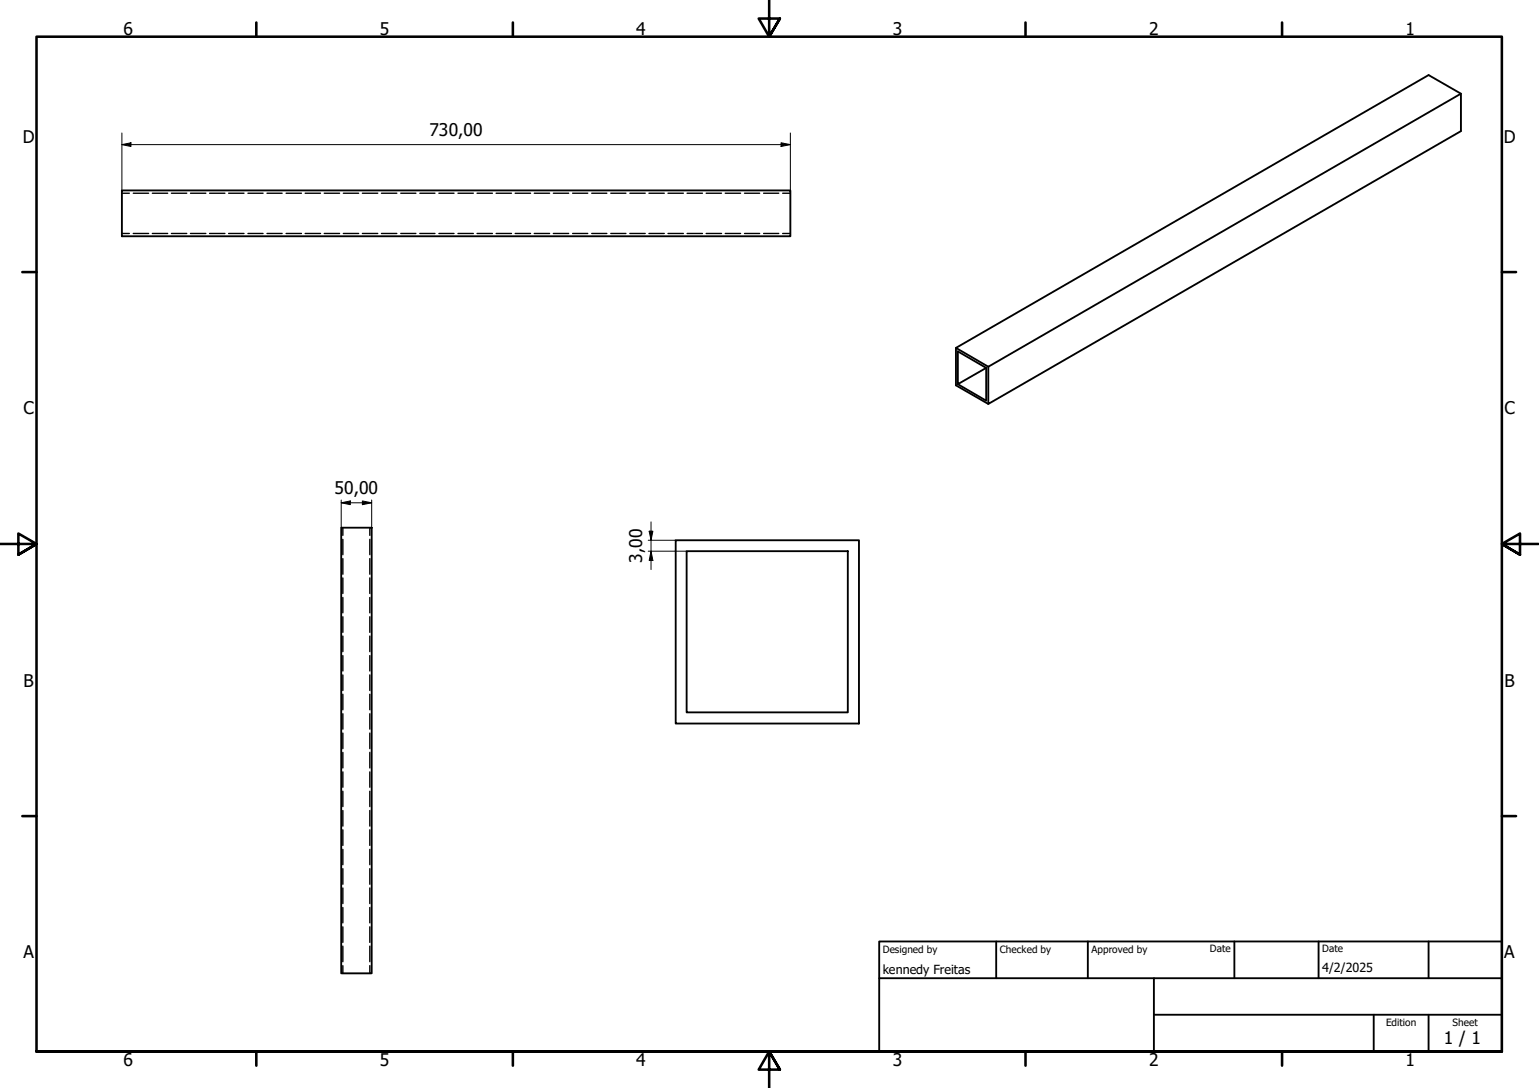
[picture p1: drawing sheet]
<svg xmlns="http://www.w3.org/2000/svg" width="420mm" height="297mm" viewBox="0 0 420 297" stroke-linecap="round" stroke-linejoin="round" font-family="sans-serif">
<!-- layer: Visible (ISO) -->
<path d="M398.8 25.6l-129 74.5-8.8-5.1M33.3 52h182.5v12.5h-182.5zM269.2 100.4l-7.7 4.5v-9l7.7 4.5v9l-7.7-4.5M269.8 100.1v10.2l129-74.5v-10.2l-8.8-5.1-129 74.5v10.2l8.8 5.1M93.2 144.1h8.3v121.6h-8.3zM184.5 147.5h50v50h-50zM187.5 150.5h44v44h-44z" fill="none" stroke="#000" stroke-width=".51"/>
<!-- layer: Hidden (ISO) -->
<g fill="none" stroke="#000" stroke-width=".38">
<path d="M33.3 52.8h2M36.4 52.8h4.2M41.6 52.8h4.2M46.8 52.8h4.2M52 52.8h4.2M57.2 52.8h4.2M62.4 52.8h4.2M67.7 52.8h4.1M72.9 52.8h4.1M78.1 52.8h4.2M83.3 52.8h4.2M88.5 52.8h4.2"/>
<path d="M93.7 52.8h4.2M98.9 52.8h4.2M104.1 52.8h4.2M109.4 52.8h4.1M114.6 52.8h4.1M119.8 52.8h4.2M125 52.8h4.2M130.2 52.8h4.2M135.4 52.8h4.2M140.7 52.8h4.1M145.9 52.8h4.2M151.1 52.8h4.2"/>
<path d="M156.3 52.8h4.2M161.5 52.8h4.2M166.8 52.8h4.1M172 52.8h4.1M177.2 52.8h4.2M182.4 52.8h4.2M187.6 52.8h4.2M192.8 52.8h4.2M198 52.8h4.2M203.3 52.8h4.1M208.5 52.8h4.1M213.7 52.8h2.1"/>
<path d="M33.3 63.7h2M36.4 63.7h4.2M41.6 63.7h4.2M46.8 63.7h4.2M52 63.7h4.2M57.2 63.7h4.2M62.4 63.7h4.2M67.7 63.7h4.1M72.9 63.7h4.1M78.1 63.7h4.2M83.3 63.7h4.2M88.5 63.7h4.2"/>
<path d="M93.7 63.7h4.2M98.9 63.7h4.2M104.1 63.7h4.2M109.4 63.7h4.1M114.6 63.7h4.1M119.8 63.7h4.2M125 63.7h4.2M130.2 63.7h4.2M135.4 63.7h4.2M140.7 63.7h4.1M145.9 63.7h4.2M151.1 63.7h4.2"/>
<path d="M156.3 63.7h4.2M161.5 63.7h4.2M166.8 63.7h4.1M172 63.7h4.1M177.2 63.7h4.2M182.4 63.7h4.2M187.6 63.7h4.2M192.8 63.7h4.2M198 63.7h4.2M203.3 63.7h4.1M208.5 63.7h4.1M213.7 63.7h2.1"/>
<path d="M93.6 144.1v2.1M93.6 147.2v4.2M93.6 152.5v4.3M93.6 157.8v4.2M101 144.1v2.1M101 147.2v4.2M101 152.5v4.3M101 157.8v4.2M93.6 163.1v4.2M93.6 168.4v4.2M93.6 173.7v4.2M93.6 179v4.2"/>
<path d="M101 163.1v4.2M101 168.4v4.2M101 173.7v4.2M101 179v4.2M93.6 184.3v4.2M93.6 189.5v4.3M93.6 194.9v4.2M101 184.3v4.2M101 189.5v4.3M101 194.9v4.2M93.6 200.1v4.3M93.6 205.4v4.3"/>
<path d="M93.6 210.7v4.2M93.6 216v4.2M101 200.1v4.3M101 205.4v4.3M101 210.7v4.2M101 216v4.2M93.6 221.3v4.2M93.6 226.6v4.2M93.6 231.9v4.2M93.6 237.2v4.2M101 221.3v4.2M101 226.6v4.2"/>
<path d="M101 231.9v4.2M101 237.2v4.2M93.6 242.4v4.3M93.6 247.8v4.2M93.6 253v4.3M93.6 258.3v4.3M101 242.4v4.3M101 247.8v4.2M101 253v4.3M101 258.3v4.3M93.6 263.6v2.1M101 263.6v2.1"/>
</g>
<!-- layer: Border (ISO) -->
<g fill="none" stroke="#000" stroke-width=".7">
<path d="M70 6.1v3.9M140 6.1v3.9M210 0v10l-2.9-4.9h5.8l-2.9 4.9 2.9-4.9M280 6.1v3.9M350 6.1v3.9M6.1 74.3h3.9M410 74.3h3.9M0 148.5h10l-5-2.8v5.7l5-2.9-5 2.9M420 148.5h-10l5-2.8v5.7l-5-2.9 5 2.9M6.1 222.8h3.9M410 222.8h3.9M10 287.1v-277.1h400v277.1h-400h400"/>
<path d="M70 287.1v3.8M140 287.1v3.8M212.9 292l-2.9-4.9 2.9 4.9h-5.8l2.9-4.9v9.9M280 287.1v3.8M350 287.1v3.8"/>
</g>
<!-- layer: Title (ISO) -->
<path d="M240 257h170v30.1h-170zM272 257v10.1M297 257v10.1M337 257v10.1M360 257v10.1M390 257v10.1M240 267.1h170M315 277h95M315 267.1v20M375 277v10.1M390 277v10.1" fill="none" stroke="#000" stroke-width=".51"/>
<!-- layer: Dimension (ISO) -->
<g fill="none" stroke="#000" stroke-width=".27">
<path d="M33.3 39.5l2.5-.5v1zM33.3 39.5h182.5M33.3 36.3v15.7M213.2 39l2.6 .5-2.6 .5zM215.8 36.3v15.7M93.2 137.3l2.4-.5v1zM93.2 137.3h8.3M93.2 136.5v7.6M98.9 136.8l2.6 .5-2.6 .5zM101.5 136.5v7.6M177 147.5h7.5M177 150.5h10.5"/>
<path d="M177.2 145h1l-.5 2.5zM177.7 150.5l.5 2.5h-1zM177.7 142.5v13"/>
</g>
<path d="M33.3 39.5l2.5-.5v1zM213.2 39l2.6 .5-2.6 .5zM93.2 137.3l2.4-.5v1zM98.9 136.8l2.6 .5-2.6 .5zM177.2 145h1l-.5 2.5zM177.7 150.5l.5 2.5h-1z" fill="#000"/>
<g font-size="4.8">
<text x="33.7" y="9.6">6</text>
<text x="103.7" y="9.6">5</text>
<text x="173.7" y="9.6">4</text>
<text x="243.7" y="9.6">3</text>
<text x="313.7" y="9.6">2</text>
<text x="383.7" y="9.6">1</text>
<text x="6.2" y="38.9">D</text>
<text x="117.2" y="37.1">730,00</text>
<text x="410.5" y="38.9">D</text>
<text x="6.4" y="113.1">C</text>
<text x="410.7" y="113.1">C</text>
<text x="91.3" y="134.9">50,00</text>
<text x="175.3" y="153.7" transform="rotate(-90 175.3 153.7)">3,00</text>
<text x="6.4" y="187.4">B</text>
<text x="410.7" y="187.4">B</text>
<text x="6.4" y="261.7">A</text>
<text x="410.7" y="261.7">A</text>
<text x="394.2" y="285">1 / 1</text>
<text x="33.7" y="290.9">6</text>
<text x="103.7" y="290.9">5</text>
<text x="173.7" y="290.9">4</text>
<text x="243.7" y="290.9">3</text>
<text x="313.7" y="290.9">2</text>
<text x="383.7" y="290.9">1</text>
</g>
<g font-size="3.4">
<text x="241" y="266">kennedy Freitas</text>
<text x="361" y="265.5">4/2/2025</text>
</g>
<g font-size="2.7">
<text x="241" y="260.1">Designed by</text>
<text x="273" y="260.1">Checked by</text>
<text x="298" y="260.1">Approved by</text>
<text x="330.3" y="260">Date</text>
<text x="361" y="260">Date</text>
<text x="378.4" y="280.1">Edition</text>
<text x="396.6" y="280.1">Sheet</text>
</g>
</svg>
